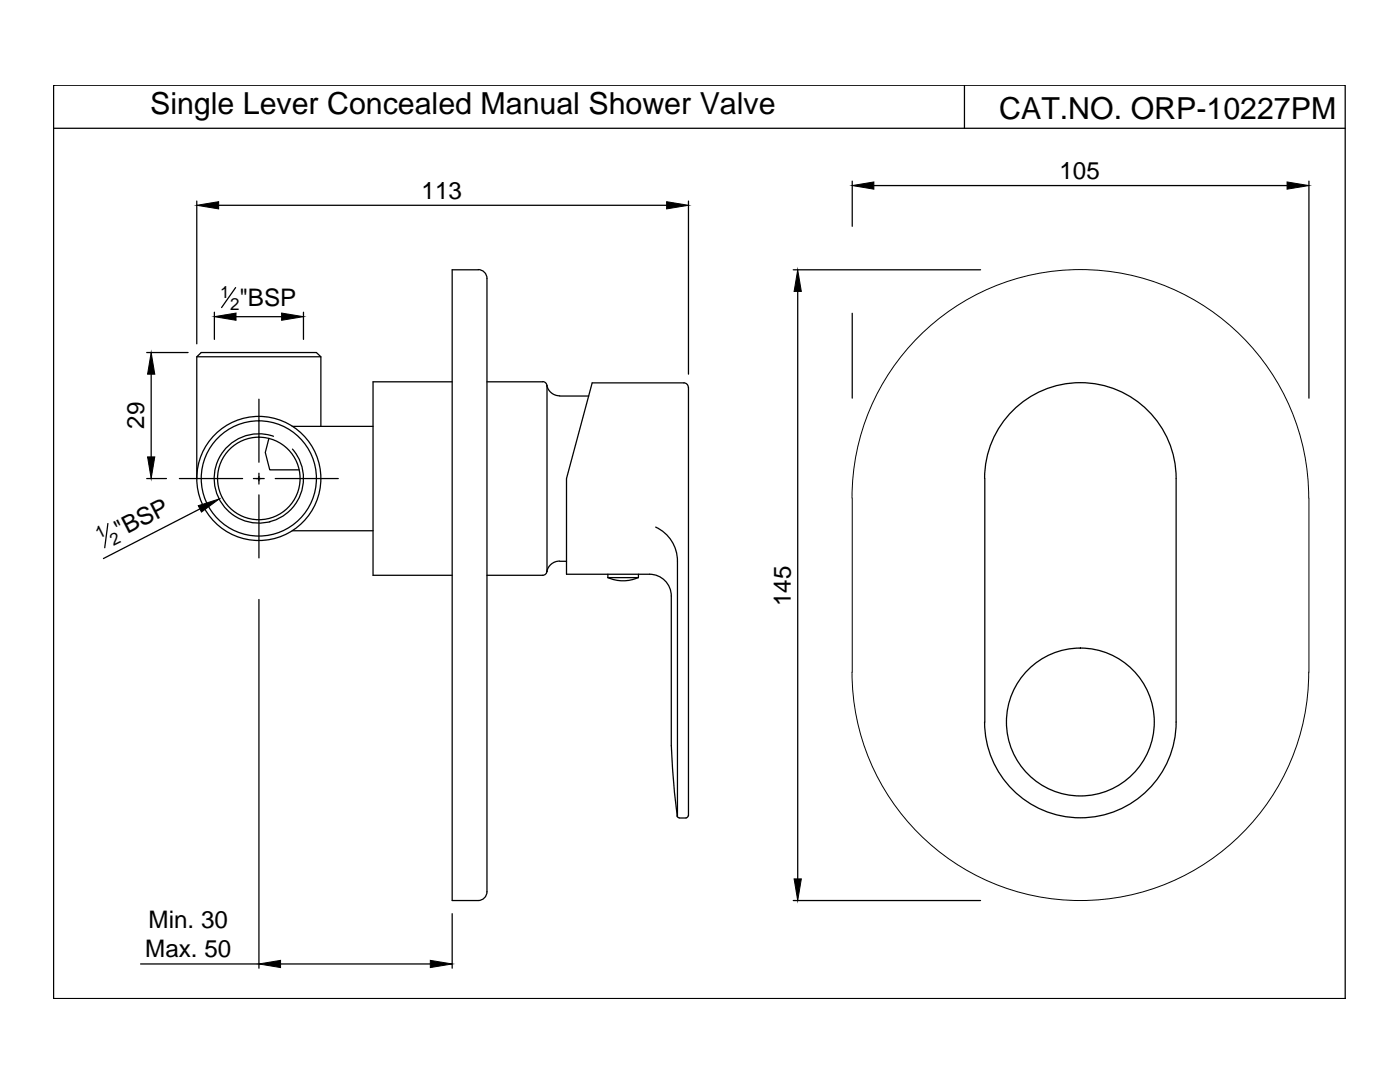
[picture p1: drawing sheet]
<svg xmlns="http://www.w3.org/2000/svg" width="279mm" height="216mm" viewBox="0 0 279 216" stroke-linecap="round" stroke-linejoin="round" font-family="sans-serif">
<!-- layer: 0 -->
<g fill="none" stroke="#000" stroke-width=".25">
<path d="M10.7 17h257.8v182.2h-257.8zM192.5 17v8.6M10.7 25.6h257.8M170.1 36.1v9.1M174.4 37h82.5M261.2 36.1v43.3M39.3 40.1v28.5M43.6 41h89.4M47 57.4l-2.8 4M95.4 53.8a1.76 1.76 0 0 1 1.8 1.7M95.4 53.8h-5.2v125.9h5.2a1.76 1.76 0 0 0 1.8-1.8M97.2 55.6v122.4"/>
<path d="M137.4 40.1v34.6M158.3 53.8h37.4M159.2 58.2v117.2M29.3 70.3h8.2M30.2 74.7v16.5M39.3 71.2h24.7M42.8 62.3v5.4M47.1 63.2h9.1M51.7 79.7v12.5M60.6 62.3v5.4M90.2 76.2h-15.7v38.6h15.7M97.2 76.2h11.1"/>
<path d="M108.3 76.1a.87 .87 0 0 1 .9 .9M109.1 76.9a2.6 2.6 0 0 0 2.6 2.1M109.2 76.9v37.1M111.7 79h5.8M137.4 77.3a.87 .87 0 0 0-.9-.9h-18.3l-5.1 19.1v19.1h16.6M137.4 77.3v85.5M170.1 62.5v16.9M29.3 95.5h3.9M35.8 95.5h12.6M50.6 95.5h2.1M51.7 94.4v2.2M51.7 98.7v12.6"/>
<path d="M53.7 87.5l-.8 2.8 .9 3.5h5.9M54.6 87.1a8.9 8.9 0 0 0-11.9 8.5 8.9 8.9 0 0 0 12.2 8.2 8.9 8.9 0 0 0 3.5-14.2M54.9 95.5h12.6M58.3 85.1h16.2M64 85.1v-13.9l-.9-.9h-22.9l-.9 .9v24.3M196.5 95.5v48.6M234.7 95.5a19.1 19.1 0 0 0-19.1-19.1 19.1 19.1 0 0 0-19.1 19.1M234.7 95.5v48.6a19.1 19.1 0 0 1-19.1 19.1 19.1 19.1 0 0 1-19.1-19.1M21.5 104.5l-.6 4.8M39.9 101.5l-19.3 9.9M51.7 119.6v73.6M53.8 104.1v.1"/>
<path d="M58.3 105.9h16.2M109.2 113.9a.87 .87 0 0 1-.9 .9h-11.1M111.7 112a2.6 2.6 0 0 0-2.6 2.1M111.7 112h1.4M121.3 115.2a7.4 7.4 0 0 0 6.1 0M121.3 114.6v.7M127.4 114.6v.7h-6.1M129.6 114.6a4.3 4.3 0 0 1 4.4 4.3v29.8l.6 9.4 .6 4.7M130.8 105.2a7.4 7.4 0 0 1 4.4 6.7v51.1M135.1 162.8l.5 .4h1.3M137.4 162.7l-.3 .4-.2 .1M158.3 179.7h37.4"/>
<path d="M28.1 192.3h23.6M56 192.3h29.9M90.2 182.3v10.9"/>
<circle cx="51.7" cy="95.5" r="12.4"/>
<circle cx="51.7" cy="95.5" r="11.5"/>
<circle cx="51.7" cy="95.5" r="8.2"/>
<circle cx="215.6" cy="144.1" r="14.8"/>
</g>
<g fill="#000" stroke="#000" stroke-width=".2">
<path d="M170.1 37l4.3-.7v1.4zM256.9 36.3l4.3 .7-4.3 .7zM39.3 41l4.3-.8v1.5zM133 40.2l4.4 .8-4.4 .7zM159.2 53.8l.7 4.4h-1.4zM30.2 70.3l.7 4.4h-1.5zM42.8 63.2l4.3-.7v1.4zM56.2 62.5l4.4 .7-4.4 .7zM29.4 91.2h1.5l-.7 4.3zM39.6 100.9l4.2-1.3-3.6 2.6zM158.5 175.4h1.4l-.7 4.3zM51.7 192.3l4.3-.7v1.5z"/>
<path d="M85.9 191.6l4.3 .7-4.3 .8z"/>
</g>
<path d="M170.1 99.4v34.7M261.2 99.4a45.6 45.6 0 0 0-45.6-45.6 45.6 45.6 0 0 0-45.6 45.6M261.2 99.4v34.7M170 134.1a45.6 45.6 0 0 0 45.6 45.6 45.6 45.6 0 0 0 45.6-45.6" fill="none" stroke="#000" stroke-width=".2"/>
<g font-size="6.1">
<text x="30" y="22.8">Single Lever Concealed Manual Shower Valve</text>
<text x="199.4" y="23.7">CAT.NO. ORP-10227PM</text>
</g>
<g font-size="4.8">
<text x="211.4" y="35.6">105</text>
<text x="84.1" y="39.6">113</text>
<text x="47.8" y="61.1">&quot;BSP</text>
<text x="28.8" y="85.6" transform="rotate(-90 28.8 85.6)">29</text>
<text x="23.9" y="107.4" transform="rotate(-27 23.9 107.4)">&quot;BSP</text>
<text x="157.8" y="121" transform="rotate(-90 157.8 121)">145</text>
<text x="29.7" y="185.2">Min. 30</text>
<text x="29" y="191">Max. 50</text>
</g>
<g font-size="3.4">
<text x="43.9" y="59.4">1</text>
<text x="45.9" y="61.8">2</text>
<text x="19.8" y="107.6" transform="rotate(-27 19.8 107.6)">1</text>
<text x="22.6" y="108.9" transform="rotate(-27 22.6 108.9)">2</text>
</g>
</svg>
